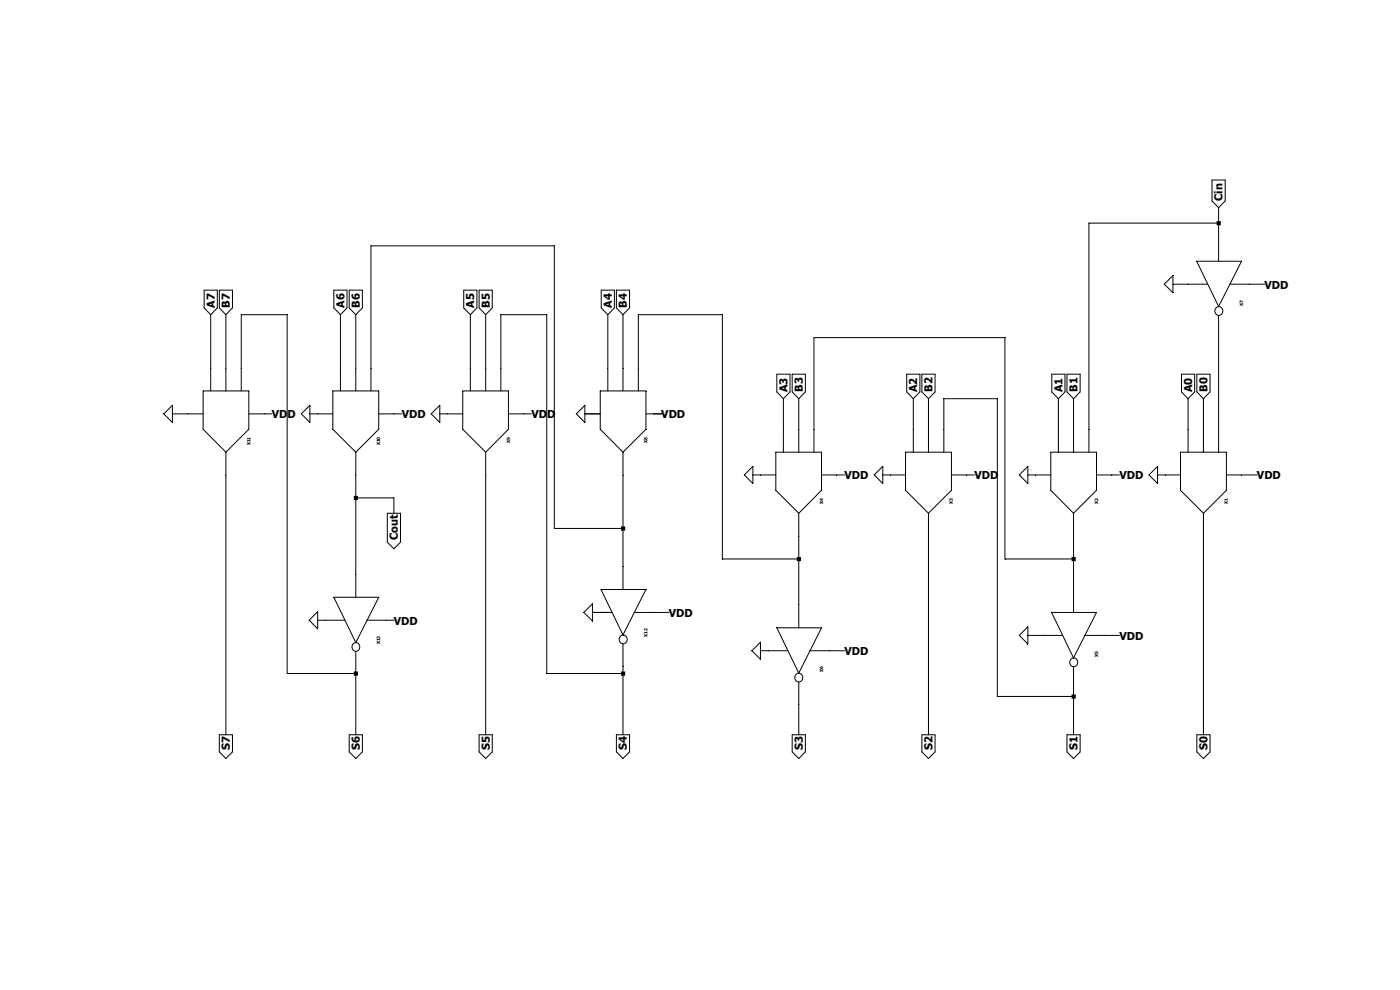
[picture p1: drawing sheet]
<svg xmlns="http://www.w3.org/2000/svg" width="297mm" height="210mm" viewBox="0 0 297 210" stroke-linecap="round" stroke-linejoin="round" font-family="sans-serif">
<g fill="none" stroke="#000" stroke-width=".21">
<path d="M257.1 38.2h2.8v4.4l-1.4 1.5-1.4-1.5zM253.9 55.4h9.5l-4.9 9.6zM258.5 44.1v11.3M258.5 47.3h-27.5v48.6M43.3 61.6h2.8v3.7l-1.4 1.5-1.4-1.5zM44.7 66.8v16.1M46.5 61.6h2.8v3.7l-1.4 1.5-1.4-1.5zM47.9 66.8v16.1M70.8 61.6h2.8v3.7l-1.4 1.5-1.4-1.5zM72.2 66.8v16.1M74.1 61.6h2.8v3.7l-1.4 1.5-1.4-1.5zM75.5 66.8v16.1"/>
<path d="M98.4 61.6h2.8v3.7l-1.4 1.5-1.4-1.5zM99.8 66.8v16.1M101.6 61.6h2.8v3.7l-1.4 1.5-1.4-1.5zM103 66.8v16.1M127.6 61.6h2.7v3.7l-1.4 1.5-1.3-1.5zM128.9 66.8v16.1M130.8 61.6h2.8v3.7l-1.4 1.5-1.4-1.5zM132.2 66.8v16.1M164.8 79.4h2.8v3.7l-1.4 1.5-1.4-1.5zM168.1 79.4h2.8v3.7l-1.4 1.5-1.4-1.5zM192.4 79.4h2.8v3.7l-1.4 1.5-1.4-1.5zM195.6 79.4h2.8v3.7l-1.4 1.5-1.4-1.5z"/>
<path d="M223.1 79.4h2.8v3.7l-1.4 1.5-1.4-1.5zM226.4 79.4h2.8v3.7l-1.4 1.5-1.4-1.5zM247 60.3l1.8-1.8v3.6zM248.8 60.3h7.4M250.7 79.4h2.7v3.7l-1.3 1.5-1.4-1.5zM253.9 79.4h2.8v3.7l-1.4 1.5-1.4-1.5zM258.5 67v28.9M260.9 60.3h7.4M36.6 87.8h6.5M36.6 86v3.6l-1.8-1.8zM43.1 82.9h9.7v8.2l-4.9 4.8-4.8-4.8zM47.9 95.9v60"/>
<path d="M51.2 82.9v-16.1h9.7v76.1h14.6M52.8 87.8h4.9M65.7 87.8h4.9M65.7 86v3.6l-1.8-1.8zM70.6 82.9h9.7v8.2l-4.8 4.8-4.9-4.8zM75.5 95.9v30.8M78.7 82.9v-30.7h38.9v59.9h14.6M80.3 87.8h4.9M93.3 87.8h4.9M93.3 86v3.6l-1.8-1.8zM98.2 82.9h9.7v8.2l-4.9 4.8-4.8-4.8zM103 95.9v60"/>
<path d="M106.3 82.9v-16.1h9.7v76.1h16.2M107.9 87.8h4.8M124.1 87.8h3.2M124.1 86v3.6l-1.8-1.8zM127.3 82.9h9.7v8.2l-4.8 4.8-4.9-4.8zM132.2 95.9v29.2M135.4 82.9v-16.1h17.8v51.8h16.3M137 87.8h3.3M164.6 95.9h9.7v8.1l-4.8 4.9-4.9-4.9zM166.2 84.6v11.3M169.5 84.6v11.3M172.7 95.9v-24.3h40.5v47h14.6"/>
<path d="M192.1 95.9h9.7v8.1l-4.8 4.9-4.9-4.9zM193.8 84.6v11.3M197 84.6v11.3M200.2 95.9v-11.3h11.4v63.1h16.2M218.1 98.9v3.7l-1.9-1.8zM222.9 95.9h9.7v8.1l-4.8 4.9-4.9-4.9zM224.5 84.6v11.3M227.8 84.6v11.3M245.6 98.9v3.7l-1.8-1.8zM250.4 95.9h9.8v8.1l-4.9 4.9-4.9-4.9zM252.1 84.6v11.3M255.3 84.6v11.3"/>
<path d="M75.5 105.6h8.1v3.3M82.2 108.9h2.8v6.1l-1.4 1.4-1.4-1.4zM157.9 100.8l1.8-1.9v3.7zM159.7 100.8h4.9M169.5 108.9v24.3M174.3 100.8h4.9M185.5 100.8l1.8-1.9v3.7zM187.3 100.8h4.8M197 108.9v47M201.8 100.8h4.9M218.1 100.8h4.8M227.8 108.9v21"/>
<path d="M232.6 100.8h4.9M245.6 100.8h4.8M255.3 108.9v47M260.2 100.8h6.5M67.4 131.6h5.8M67.4 129.8v3.6l-1.8-1.8zM70.8 126.7h9.5l-4.8 9.6zM75.5 138.2v17.7M77.8 131.6h5.8M125.7 129.9h4.1M125.7 128.1v3.6l-1.8-1.8zM127.5 125.1h9.5l-4.8 9.6z"/>
<path d="M132.2 136.6v19.3M134.5 129.9h7.4M161.3 138h5.8M161.3 136.2v3.7l-1.8-1.9zM164.8 133.2h9.5l-4.8 9.6zM171.8 138h7.4M218.1 134.8h7.3M218.1 133v3.6l-1.9-1.8zM223.1 129.9h9.5l-4.8 9.7zM230.1 134.8h7.4M46.5 155.9h2.8v3.6l-1.4 1.4-1.4-1.4zM74.1 155.9h2.8v3.6l-1.4 1.4-1.4-1.4z"/>
<path d="M101.6 155.9h2.8v3.6l-1.4 1.4-1.4-1.4zM130.8 155.9h2.8v3.6l-1.4 1.4-1.4-1.4zM168.1 155.9h2.8v3.6l-1.4 1.4-1.4-1.4zM169.5 144.7v11.2M195.6 155.9h2.8v3.6l-1.4 1.4-1.4-1.4zM226.4 155.9h2.8v3.6l-1.4 1.4-1.4-1.4zM227.8 141.5v14.4M253.9 155.9h2.8v3.6l-1.4 1.4-1.4-1.4z"/>
<circle cx="258.5" cy="66" r=".88"/>
<circle cx="75.5" cy="137.2" r=".87"/>
<circle cx="132.2" cy="135.6" r=".88"/>
<circle cx="169.4" cy="143.7" r=".88"/>
<circle cx="227.8" cy="140.5" r=".88"/>
</g>
<path d="M75.1 105.2h.8v.9h-.8zM75.1 142.5h.8v.8h-.8zM131.7 111.7h.9v.9h-.9zM131.7 142.5h.9v.8h-.9zM169 118.2h.9v.8h-.9zM227.3 118.2h.9v.8h-.9zM227.3 147.3h.9v.9h-.9zM258.1 46.9h.9v.9h-.9z" fill-rule="evenodd" fill="#000"/>
<g font-size="2.3">
<text x="259.4" y="42.6" transform="rotate(-90 259.4 42.6)">Cin</text>
<text x="45.6" y="65.3" transform="rotate(-90 45.6 65.3)">A7</text>
<text x="48.8" y="65.3" transform="rotate(-90 48.8 65.3)">B7</text>
<text x="73.1" y="65.3" transform="rotate(-90 73.1 65.3)">A6</text>
<text x="76.3" y="65.3" transform="rotate(-90 76.3 65.3)">B6</text>
<text x="100.6" y="65.3" transform="rotate(-90 100.6 65.3)">A5</text>
<text x="103.9" y="65.3" transform="rotate(-90 103.9 65.3)">B5</text>
<text x="129.8" y="65.3" transform="rotate(-90 129.8 65.3)">A4</text>
<text x="133" y="65.3" transform="rotate(-90 133 65.3)">B4</text>
<text x="268.3" y="61.2">VDD</text>
<text x="167" y="83.1" transform="rotate(-90 167 83.1)">A3</text>
<text x="170.3" y="83.1" transform="rotate(-90 170.3 83.1)">B3</text>
<text x="194.6" y="83.1" transform="rotate(-90 194.6 83.1)">A2</text>
<text x="197.8" y="83.1" transform="rotate(-90 197.8 83.1)">B2</text>
<text x="225.4" y="83.1" transform="rotate(-90 225.4 83.1)">A1</text>
<text x="228.6" y="83.1" transform="rotate(-90 228.6 83.1)">B1</text>
<text x="252.9" y="83.1" transform="rotate(-90 252.9 83.1)">A0</text>
<text x="256.2" y="83.1" transform="rotate(-90 256.2 83.1)">B0</text>
<text x="57.7" y="88.7">VDD</text>
<text x="85.2" y="88.7">VDD</text>
<text x="112.7" y="88.7">VDD</text>
<text x="140.3" y="88.7">VDD</text>
<text x="179.2" y="101.7">VDD</text>
<text x="206.7" y="101.7">VDD</text>
<text x="237.5" y="101.7">VDD</text>
<text x="266.7" y="101.7">VDD</text>
<text x="84.4" y="114.6" transform="rotate(-90 84.4 114.6)">Cout</text>
<text x="141.9" y="130.9">VDD</text>
<text x="83.6" y="132.5">VDD</text>
<text x="237.5" y="135.7">VDD</text>
<text x="179.2" y="139">VDD</text>
<text x="48.8" y="159.1" transform="rotate(-90 48.8 159.1)">S7</text>
<text x="76.3" y="159.1" transform="rotate(-90 76.3 159.1)">S6</text>
<text x="103.9" y="159.1" transform="rotate(-90 103.9 159.1)">S5</text>
<text x="133" y="159.1" transform="rotate(-90 133 159.1)">S4</text>
<text x="170.3" y="159.1" transform="rotate(-90 170.3 159.1)">S3</text>
<text x="197.8" y="159.1" transform="rotate(-90 197.8 159.1)">S2</text>
<text x="228.6" y="159.1" transform="rotate(-90 228.6 159.1)">S1</text>
<text x="256.2" y="159.1" transform="rotate(-90 256.2 159.1)">S0</text>
</g>
<g font-size=".9">
<text x="263.7" y="64.9" transform="rotate(-90 263.7 64.9)">X7</text>
<text x="53.1" y="94.5" transform="rotate(-90 53.1 94.5)">X11</text>
<text x="80.7" y="94.5" transform="rotate(-90 80.7 94.5)">X10</text>
<text x="108.2" y="93.9" transform="rotate(-90 108.2 93.9)">X9</text>
<text x="137.4" y="93.9" transform="rotate(-90 137.4 93.9)">X8</text>
<text x="174.6" y="106.9" transform="rotate(-90 174.6 106.9)">X4</text>
<text x="202.2" y="106.9" transform="rotate(-90 202.2 106.9)">X3</text>
<text x="233" y="106.9" transform="rotate(-90 233 106.9)">X2</text>
<text x="260.5" y="106.9" transform="rotate(-90 260.5 106.9)">X1</text>
<text x="80.7" y="136.7" transform="rotate(-90 80.7 136.7)">X13</text>
<text x="137.4" y="135.1" transform="rotate(-90 137.4 135.1)">X12</text>
<text x="174.6" y="142.6" transform="rotate(-90 174.6 142.6)">X6</text>
<text x="233" y="139.4" transform="rotate(-90 233 139.4)">X5</text>
</g>
</svg>
